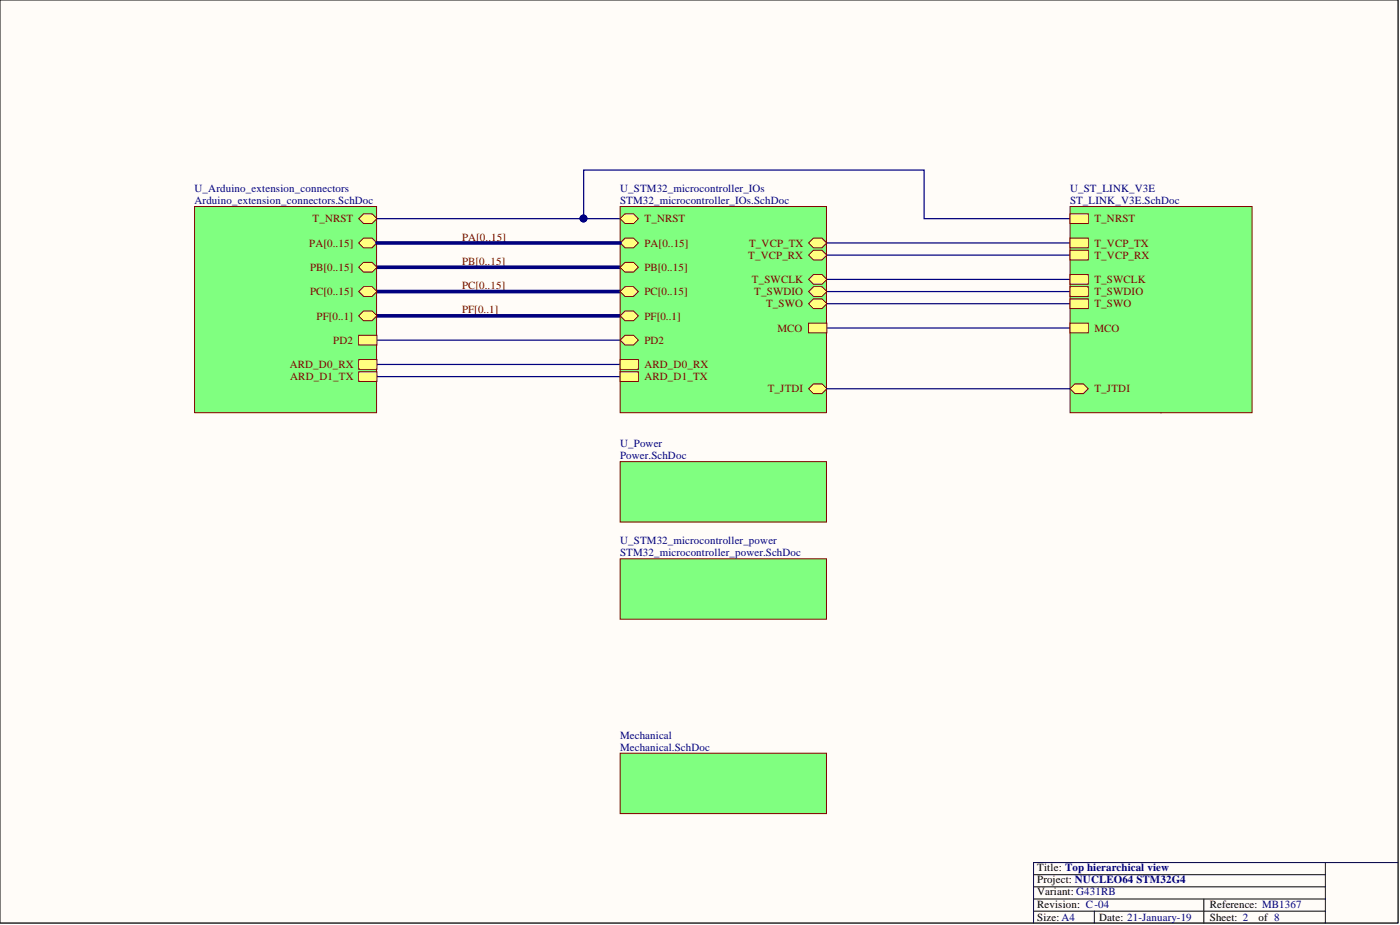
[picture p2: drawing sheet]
<svg xmlns="http://www.w3.org/2000/svg" width="292mm" height="193mm" viewBox="0 0 292 193" stroke-linecap="round" stroke-linejoin="round" font-family="sans-serif">
<path d="M0 0h291.7v192.5h-291.7z" fill="#fffcf8" stroke="#000" stroke-width=".21"/>
<path d="M276.5 179.9v12.7M291.8 179.9h-76.2v12.7M215.6 182.5h60.9M215.6 185h60.9M215.6 190.1h60.9M215.6 187.5h60.9M228.3 190.1v2.5M251.2 187.5v5.1" fill="none" stroke="#000" stroke-width=".21"/>
<path d="M78.6 45.6h50.8M121.8 45.6v-10.1h71v10.1h30.5M172.5 50.7h50.8M172.5 53.2h50.8M172.5 58.3h50.8M78.6 71h50.8M78.6 76h50.8M78.6 78.6h50.8M172.5 60.8h50.8M172.5 63.4h50.8M172.5 68.4h50.8" fill="none" stroke="#000080" stroke-width=".25"/>
<path d="M78.6 55.8h50.8M78.6 65.9h50.8M78.6 60.8h50.8" fill="none" stroke="#000080" stroke-width=".76"/>
<circle cx="121.7" cy="45.6" r=".72" fill="#000080" stroke="#000080" stroke-width=".21"/>
<path d="M40.6 43.1h38v43h-38z" fill="#80ff80" stroke="#800000" stroke-width=".21"/>
<path d="M74.8 50.7l1.1-1h1.7l1 1-1 1h-1.7z" fill-rule="evenodd" fill="#ffff80"/>
<path d="M74.8 50.7l1.1-1h1.7l1 1-1 1h-1.7z" fill="none" stroke="#800000" stroke-width=".21"/>
<path d="M74.8 55.8l1.1-1.1h1.7l1 1.1-1 1h-1.7z" fill-rule="evenodd" fill="#ffff80"/>
<path d="M74.8 55.8l1.1-1.1h1.7l1 1.1-1 1h-1.7z" fill="none" stroke="#800000" stroke-width=".21"/>
<path d="M74.8 60.8l1.1-1h1.7l1 1-1 1h-1.7z" fill-rule="evenodd" fill="#ffff80"/>
<path d="M74.8 60.8l1.1-1h1.7l1 1-1 1h-1.7z" fill="none" stroke="#800000" stroke-width=".21"/>
<path d="M74.8 69.9h3.8v2.1h-3.8z" fill-rule="evenodd" fill="#ffff80"/>
<path d="M74.8 69.9h3.8v2.1h-3.8z" fill="none" stroke="#800000" stroke-width=".21"/>
<path d="M74.8 65.9l1.1-1h1.7l1 1-1 1h-1.7z" fill-rule="evenodd" fill="#ffff80"/>
<path d="M74.8 65.9l1.1-1h1.7l1 1-1 1h-1.7z" fill="none" stroke="#800000" stroke-width=".21"/>
<path d="M74.8 75h3.8v2h-3.8z" fill-rule="evenodd" fill="#ffff80"/>
<path d="M74.8 75h3.8v2h-3.8z" fill="none" stroke="#800000" stroke-width=".21"/>
<path d="M74.8 77.6h3.8v2h-3.8z" fill-rule="evenodd" fill="#ffff80"/>
<path d="M74.8 77.6h3.8v2h-3.8z" fill="none" stroke="#800000" stroke-width=".21"/>
<path d="M74.8 45.6l1.1-1h1.7l1 1-1 1h-1.7z" fill-rule="evenodd" fill="#ffff80"/>
<path d="M74.8 45.6l1.1-1h1.7l1 1-1 1h-1.7z" fill="none" stroke="#800000" stroke-width=".21"/>
<g fill="#80ff80" stroke="#800000" stroke-width=".21">
<path d="M129.4 96.3h43v12.6h-43z"/>
<path d="M129.4 43.1h43v43h-43z"/>
</g>
<path d="M129.4 50.7l1-1h1.8l1 1-1 1h-1.8z" fill-rule="evenodd" fill="#ffff80"/>
<path d="M129.4 50.7l1-1h1.8l1 1-1 1h-1.8z" fill="none" stroke="#800000" stroke-width=".21"/>
<path d="M129.4 55.8l1-1.1h1.8l1 1.1-1 1h-1.8z" fill-rule="evenodd" fill="#ffff80"/>
<path d="M129.4 55.8l1-1.1h1.8l1 1.1-1 1h-1.8z" fill="none" stroke="#800000" stroke-width=".21"/>
<path d="M129.4 60.8l1-1h1.8l1 1-1 1h-1.8z" fill-rule="evenodd" fill="#ffff80"/>
<path d="M129.4 60.8l1-1h1.8l1 1-1 1h-1.8z" fill="none" stroke="#800000" stroke-width=".21"/>
<path d="M129.4 65.9l1-1h1.8l1 1-1 1h-1.8z" fill-rule="evenodd" fill="#ffff80"/>
<path d="M129.4 65.9l1-1h1.8l1 1-1 1h-1.8z" fill="none" stroke="#800000" stroke-width=".21"/>
<path d="M129.4 75h3.8v2h-3.8z" fill-rule="evenodd" fill="#ffff80"/>
<path d="M129.4 75h3.8v2h-3.8z" fill="none" stroke="#800000" stroke-width=".21"/>
<path d="M129.4 77.6h3.8v2h-3.8z" fill-rule="evenodd" fill="#ffff80"/>
<path d="M129.4 77.6h3.8v2h-3.8z" fill="none" stroke="#800000" stroke-width=".21"/>
<path d="M168.7 67.4h3.8v2h-3.8z" fill-rule="evenodd" fill="#ffff80"/>
<path d="M168.7 67.4h3.8v2h-3.8z" fill="none" stroke="#800000" stroke-width=".21"/>
<path d="M129.4 71l1-1.1h1.8l1 1.1-1 1h-1.8z" fill-rule="evenodd" fill="#ffff80"/>
<path d="M129.4 71l1-1.1h1.8l1 1.1-1 1h-1.8z" fill="none" stroke="#800000" stroke-width=".21"/>
<path d="M129.4 45.6l1-1h1.8l1 1-1 1h-1.8z" fill-rule="evenodd" fill="#ffff80"/>
<path d="M129.4 45.6l1-1h1.8l1 1-1 1h-1.8z" fill="none" stroke="#800000" stroke-width=".21"/>
<path d="M168.7 50.7l1-1h1.8l1 1-1 1h-1.8z" fill-rule="evenodd" fill="#ffff80"/>
<path d="M168.7 50.7l1-1h1.8l1 1-1 1h-1.8z" fill="none" stroke="#800000" stroke-width=".21"/>
<path d="M168.7 53.2l1-1h1.8l1 1-1 1h-1.8z" fill-rule="evenodd" fill="#ffff80"/>
<path d="M168.7 53.2l1-1h1.8l1 1-1 1h-1.8z" fill="none" stroke="#800000" stroke-width=".21"/>
<path d="M168.7 58.3l1-1h1.8l1 1-1 1h-1.8z" fill-rule="evenodd" fill="#ffff80"/>
<path d="M168.7 58.3l1-1h1.8l1 1-1 1h-1.8z" fill="none" stroke="#800000" stroke-width=".21"/>
<path d="M168.7 63.4l1-1.1h1.8l1 1.1-1 1h-1.8z" fill-rule="evenodd" fill="#ffff80"/>
<path d="M168.7 63.4l1-1.1h1.8l1 1.1-1 1h-1.8z" fill="none" stroke="#800000" stroke-width=".21"/>
<path d="M168.7 60.8l1-1h1.8l1 1-1 1h-1.8z" fill-rule="evenodd" fill="#ffff80"/>
<path d="M168.7 60.8l1-1h1.8l1 1-1 1h-1.8z" fill="none" stroke="#800000" stroke-width=".21"/>
<path d="M168.7 81.1l1-1h1.8l1 1-1 1h-1.8z" fill-rule="evenodd" fill="#ffff80"/>
<path d="M168.7 81.1l1-1h1.8l1 1-1 1h-1.8z" fill="none" stroke="#800000" stroke-width=".21"/>
<path d="M129.4 116.6h43v12.6h-43z" fill="#80ff80" stroke="#800000" stroke-width=".21"/>
<path d="M78.6 50.7h50.8" fill="none" stroke="#000080" stroke-width=".76"/>
<path d="M223.3 43.1h37.9v43h-37.9z" fill="#80ff80" stroke="#800000" stroke-width=".21"/>
<path d="M223.3 57.3h3.8v2h-3.8z" fill-rule="evenodd" fill="#ffff80"/>
<path d="M223.3 57.3h3.8v2h-3.8z" fill="none" stroke="#800000" stroke-width=".21"/>
<path d="M223.3 62.3h3.8v2.1h-3.8z" fill-rule="evenodd" fill="#ffff80"/>
<path d="M223.3 62.3h3.8v2.1h-3.8z" fill="none" stroke="#800000" stroke-width=".21"/>
<path d="M223.3 44.6h3.8v2h-3.8z" fill-rule="evenodd" fill="#ffff80"/>
<path d="M223.3 44.6h3.8v2h-3.8z" fill="none" stroke="#800000" stroke-width=".21"/>
<path d="M223.3 67.4h3.8v2h-3.8z" fill-rule="evenodd" fill="#ffff80"/>
<path d="M223.3 67.4h3.8v2h-3.8z" fill="none" stroke="#800000" stroke-width=".21"/>
<path d="M223.3 59.8h3.8v2h-3.8z" fill-rule="evenodd" fill="#ffff80"/>
<path d="M223.3 59.8h3.8v2h-3.8z" fill="none" stroke="#800000" stroke-width=".21"/>
<path d="M223.3 49.7h3.8v2h-3.8z" fill-rule="evenodd" fill="#ffff80"/>
<path d="M223.3 49.7h3.8v2h-3.8z" fill="none" stroke="#800000" stroke-width=".21"/>
<path d="M223.3 52.2h3.8v2h-3.8z" fill-rule="evenodd" fill="#ffff80"/>
<path d="M223.3 52.2h3.8v2h-3.8z" fill="none" stroke="#800000" stroke-width=".21"/>
<path d="M223.3 81.1l1-1h1.7l1.1 1-1.1 1h-1.7z" fill-rule="evenodd" fill="#ffff80"/>
<path d="M223.3 81.1l1-1h1.7l1.1 1-1.1 1h-1.7z" fill="none" stroke="#800000" stroke-width=".21"/>
<path d="M172.5 81.1h50.8" fill="none" stroke="#000080" stroke-width=".25"/>
<path d="M129.4 157.1h43v12.6h-43z" fill="#80ff80" stroke="#800000" stroke-width=".21"/>
<g font-size="2.3" fill="#000080">
<text x="40.6" y="40">U_Arduino_extension_connectors</text>
<text x="129.4" y="40">U_STM32_microcontroller_IOs</text>
<text x="223.3" y="40">U_ST_LINK_V3E</text>
<text x="40.6" y="42.6">Arduino_extension_connectors.SchDoc</text>
<text x="129.4" y="42.6">STM32_microcontroller_IOs.SchDoc</text>
<text x="223.3" y="42.6">ST_LINK_V3E.SchDoc</text>
<text x="129.4" y="93.3">U_Power</text>
<text x="129.4" y="95.8">Power.SchDoc</text>
<text x="129.4" y="113.5">U_STM32_microcontroller_power</text>
<text x="129.4" y="116.1">STM32_microcontroller_power.SchDoc</text>
<text x="129.4" y="154.1">Mechanical</text>
<text x="129.4" y="156.6">Mechanical.SchDoc</text>
</g>
<g font-size="2.3" fill="#800000">
<text x="65.2" y="46.4">T_NRST</text>
<text x="134.5" y="46.4">T_NRST</text>
<text x="228.3" y="46.4">T_NRST</text>
<text x="64.5" y="51.4">PA[0..15]</text>
<text x="96.4" y="50.2">PA[0..15]</text>
<text x="134.5" y="51.4">PA[0..15]</text>
<text x="156.1" y="54">T_VCP_RX</text>
<text x="156.3" y="51.4">T_VCP_TX</text>
<text x="228.3" y="51.4">T_VCP_TX</text>
<text x="228.3" y="54">T_VCP_RX</text>
<text x="64.7" y="56.5">PB[0..15]</text>
<text x="96.4" y="55.2">PB[0..15]</text>
<text x="134.5" y="56.5">PB[0..15]</text>
<text x="156.9" y="59">T_SWCLK</text>
<text x="228.3" y="59">T_SWCLK</text>
<text x="64.7" y="61.6">PC[0..15]</text>
<text x="96.4" y="60.3">PC[0..15]</text>
<text x="96.4" y="65.4">PF[0..1]</text>
<text x="134.5" y="61.6">PC[0..15]</text>
<text x="157.4" y="61.6">T_SWDIO</text>
<text x="159.8" y="64.1">T_SWO</text>
<text x="228.3" y="64.1">T_SWO</text>
<text x="228.3" y="61.6">T_SWDIO</text>
<text x="66" y="66.7">PF[0..1]</text>
<text x="69.5" y="71.7">PD2</text>
<text x="134.5" y="66.7">PF[0..1]</text>
<text x="134.5" y="71.7">PD2</text>
<text x="162.2" y="69.2">MCO</text>
<text x="228.3" y="69.2">MCO</text>
<text x="60.5" y="76.8">ARD_D0_RX</text>
<text x="134.5" y="76.8">ARD_D0_RX</text>
<text x="60.5" y="79.3">ARD_D1_TX</text>
<text x="134.5" y="79.3">ARD_D1_TX</text>
<text x="160.2" y="81.9">T_JTDI</text>
<text x="228.3" y="81.9">T_JTDI</text>
</g>
<text font-size="2.3" fill="#ee0e22" x="233.4" y="85.7">Cuttable part on PCB</text>
<g font-size="2.3">
<text x="216.4" y="181.7">Title: Top hierarchical view</text>
<text x="216.4" y="184.3">Project: NUCLEO64 STM32G4</text>
<text x="216.4" y="189.3">Revision: C-04</text>
<text x="216.4" y="186.8">Variant: G431RB</text>
<text x="252.4" y="189.3">Reference: MB1367</text>
<text x="216.4" y="192.1">Size: A4</text>
<text x="229.3" y="192.1">Date: 21-January-19</text>
<text x="252.4" y="192.1">Sheet: 2</text>
<text x="262.6" y="192.1">of 8</text>
</g>
</svg>
